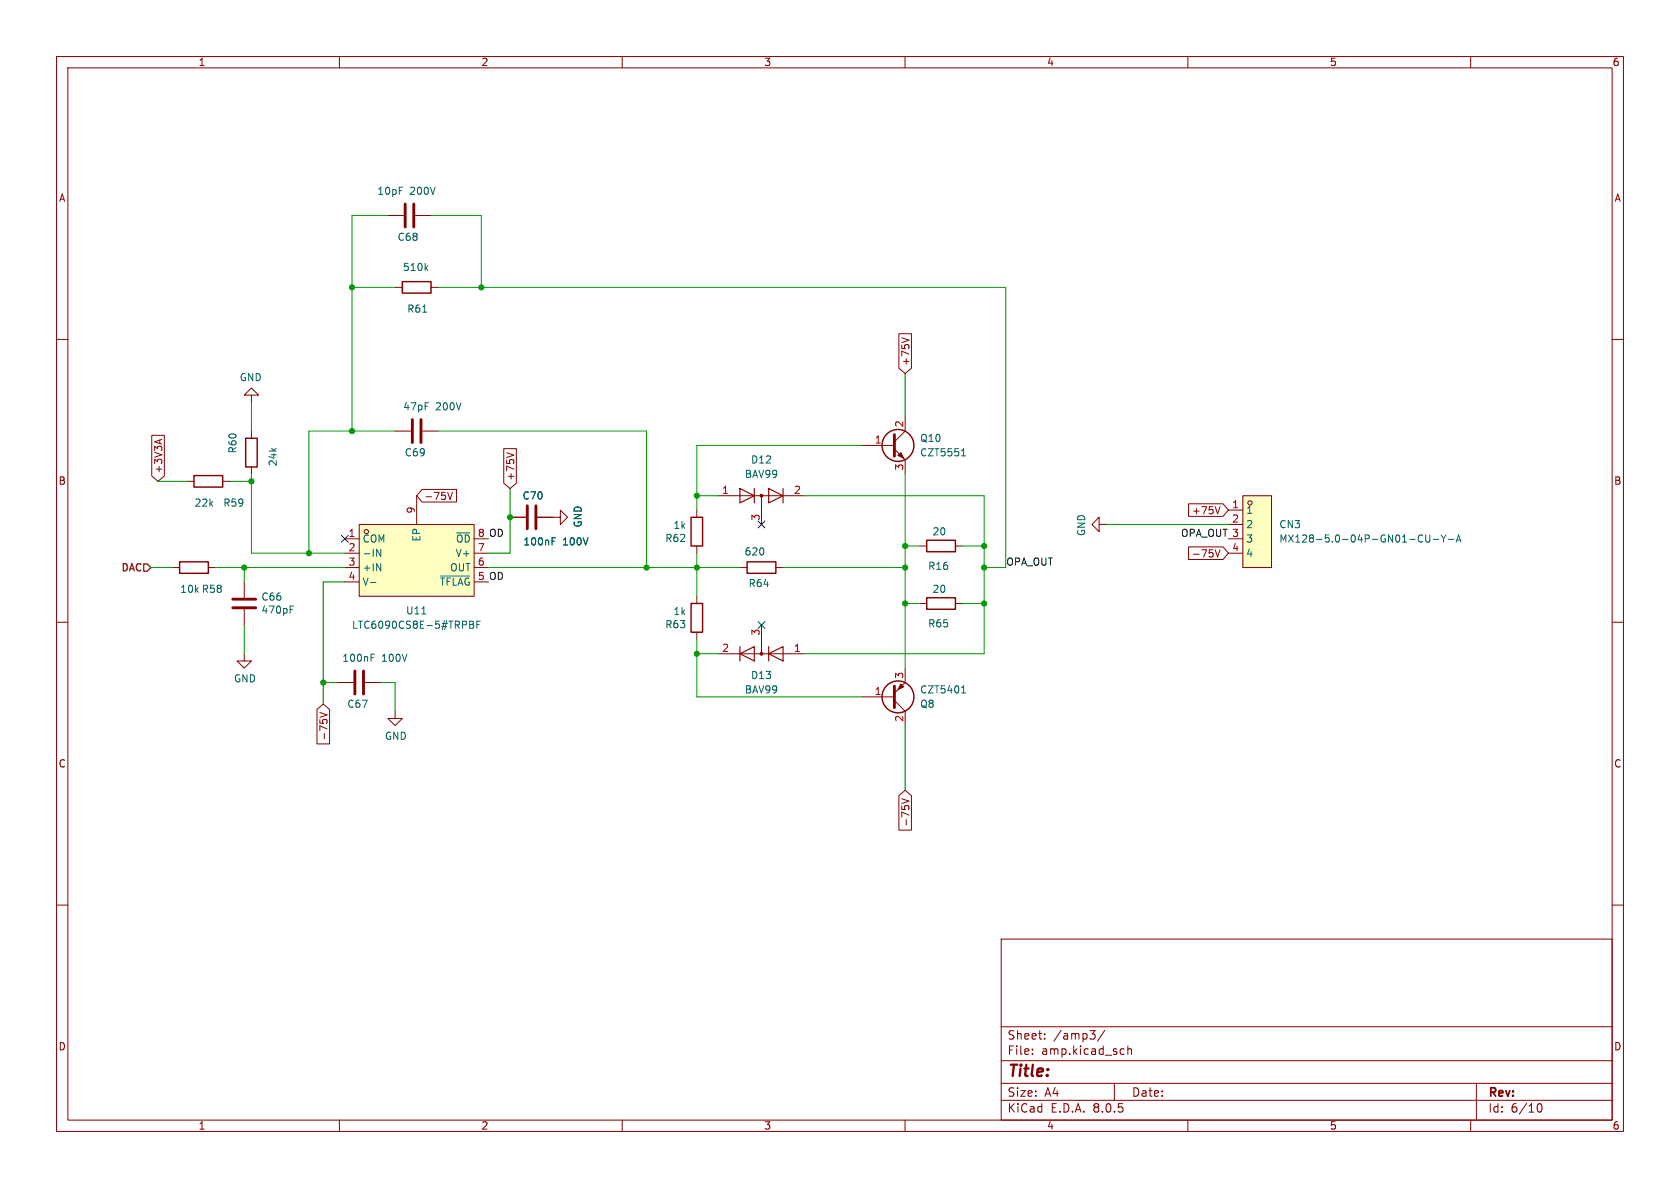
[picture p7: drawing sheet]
<svg xmlns="http://www.w3.org/2000/svg" width="297mm" height="210mm" viewBox="0 0 297 210" stroke-linecap="round" stroke-linejoin="round" font-family="sans-serif">
<g fill="none" stroke="#840000" stroke-width=".18">
<path d="M10 10h277v190h-277zM12 12h273v186h-273zM60 10v2M110 10v2M160 10v2M210 10v2M260 10v2M10 60h2M285 60h2M10 110h2M285 110h2M10 160h2"/>
<path d="M285 160h2M177 166h108v32h-108zM60 198v2M110 198v2M160 198v2M177 194.5h108M177 191.5h108M177 187.5h108M177 181.5h108M182.5 186.3v.1M182.5 185.5v.1M184.7 183.6v.1"/>
<path d="M184.7 182.8v.1M192.7 182.2h.9l-.5 .6M193.3 182.8l.3 .3v.3l-.3 .3M195.3 182.1l-1.3 2M197 191.5v3M198.6 185.4l.1 .1M198.7 186.3l-.1 .1M199.4 184.9v1.5M199.4 185.5l.2-.1 .4 .1v.9M210 198v2M260 198v2M261 191.5v6.5"/>
<path d="M271.7 195.7l.2-.5 .2-.1a.8 .8 0 0 1 .5 .7 .8 .8 0 0 1-.5 .8l-.2-.1-.2-.5"/>
</g>
<path d="M63.5 92.7h20.3v12.7h-20.3z" fill="#ffffc2"/>
<g fill="none" stroke="#840000" stroke-width=".18">
<path d="M44.4 69.9h1.3l-1.3-1.3-1.2 1.3h1.2v1.2M69.8 76.2h2.8M74.7 76.2h2.8M33 85.1h1.3M39.4 85.1h1.2M61 95.3h2.5M61 97.8h2.5M63.5 92.7h20.3v12.7h-20.3zM73.7 87.6v5.1M83.8 95.3h2.6M83.8 97.8h2.6M123.2 90.2v1.2"/>
<path d="M123.2 96.5v1.3M127 87.6h15.2M134.6 87.6v5.1M162.6 96.5h1.2M168.9 96.5h1.3M30.5 100.3h1.2M36.8 100.3h1.3M43.2 115.6v1.2h1.2l-1.2 1.3-1.3-1.3h1.3M43.2 102.9v2.8M43.2 107.7v2.8M61 100.3h2.5M61 102.9h2.5"/>
<path d="M83.8 100.3h2.6M83.8 102.9h2.6M123.2 105.4v1.3M123.2 111.8v1.2M127 115.6h15.2M130.8 100.3h1.3M134.6 110.5v5.1M137.2 100.3h1.2M162.6 106.7h1.2M168.9 106.7h1.3"/>
<circle cx="64.8" cy="94" r=".38"/>
</g>
<path d="M66.6 97.1l.7 1.3v-1.3M66.6 99.6l.7 1.3v-1.3M51.3 107.7h.4M51.3 107.1h.6M65.5 103h1M74.6 108.5h.7M77.9 101.8h5.2M83 109.8h.5l.2 .2-.2 .4 .2 .1 .1 .3-.3 .3h-.5zM83 110.4h.5M84.3 110.4h.4M84.9 109.8h-.6v1.3" fill="none" stroke="#006464" stroke-width=".18"/>
<path d="M72.9 74.2v4M74.4 74.2v4M41.1 107.4h4.1M41.1 105.9h4.1" fill="none" stroke="#840000" stroke-width=".51"/>
<path d="M130.8 86.4l2.5 1.2-2.5 1.3zM133.3 86.4v2.5M135.9 86.4l2.5 1.2-2.5 1.3zM138.4 86.4v2.5M130.8 114.3v2.5M130.8 115.6l2.5-1.3v2.5zM135.9 114.3v2.5M135.9 115.6l2.5-1.3v2.5z" fill="none" stroke="#840000" stroke-width=".2"/>
<g fill="#840000" stroke="#840000" stroke-width=".18">
<circle cx="134.6" cy="115.6" r=".25"/>
<circle cx="134.6" cy="87.6" r=".25"/>
</g>
<path d="M31.7 99.3h5.1v2h-5.1zM34.3 84.1h5.1v2h-5.1zM122.2 91.4h2v5.1h-2zM132.1 99.3h5.1v2h-5.1zM163.8 95.5h5.1v2h-5.1zM122.2 106.7h2v5.1h-2zM163.8 105.7h5.1v2h-5.1z" fill="none" stroke="#840000" stroke-width=".25"/>
<path d="M219.7 87.6h5.1v12.7h-5.1z" fill="#ffffc2"/>
<g fill="none" stroke="#840000" stroke-width=".18">
<path d="M68.6 38.1h2.8M73.4 38.1h2.8M69.8 50.8h1.3M76.2 50.8h1.3M158.9 59h2.2v6.1l-1.1 .9-1.1-.9zM159.4 59.7l1.3 .4M26.8 77h2.3v7.1l-1.2 1-1.1-1zM28.2 77.8v.6M28.6 77.7l-1.3 .4M44.4 76.2v1.3M89.1 79.3h2.2v6.1l-1.1 1-1.1-1zM152.4 78.7h5.7"/>
<path d="M158.1 79.4l1.9 1.9v2.5M160 73.7v2.5l-1.9 1.9M44.4 82.6v1.2M74.6 86.5h6.1v2.2h-6.1l-.9-1.1zM79.1 87l.5 1.3 .4-1.3M89.6 80l1.2 .5M90.2 91.4h2.8M95 91.4h4.1v-1.2l1.2 1.2-1.2 1.3v-1.3M194.3 92.7v-1.3l-1.3 1.3 1.3 1.3v-1.3h1.3M210.1 96.7h6.1l1 1.1-1 1.1h-6.1zM210.1 89.1h6.1l1 1.1-1 1.1h-6.1zM214.8 97.2l.5 1.3 .4-1.3"/>
<path d="M215.7 89.6l-.4 1.2M217.2 90.2h2.5M217.2 92.7h2.5M217.2 95.3h2.5M217.2 97.8h2.5M219.7 87.6h5.1v12.7h-5.1zM160 118.1v2.6l-1.9 1.9M56 125.4l1.1-.9 1.2 .9v6.1h-2.3zM56.6 126l1.2 .4-1.2 .4M59.7 120.7h2.8M64.5 120.7h2.8M69.8 125.7v1.3h1.3l-1.3 1.3-1.2-1.3h1.2"/>
<path d="M152.4 123.2h5.7M158.1 123.8l1.9 1.9v2.6M158.9 140.7l1.1-1 1.1 1v6h-2.2zM159.4 141.2l1.3 .4-1.3 .4"/>
<circle cx="221" cy="88.9" r=".38"/>
</g>
<g fill="none" stroke="#006464" stroke-width=".18">
<path d="M74.7 55.2h.7M75.3 47.3l.3 .5M75.6 47l-.4 .5M170.1 79.6l.3-.3v1.3M97.6 95.7h.4M97.6 95.1h.6M170 80.6h.7M250.8 95.6l.3 .2 .4-.1M251.5 94.7l-.4-.1-.3 .1M252.1 94.6v1l.2 .2h.4l.1-.2v-1M253.4 95.3h1M254.8 94.6l.4 .6"/>
<path d="M255.2 95.2v.6M255.6 94.6l-.4 .6M256 95.3h1M257.4 95.8l.5-1.2 .4 1.2M257.6 95.5h.6M65.6 116.2h.4M65.6 115.6h.6M170 122.5h.7M170.1 121.5l.3-.3v1.3"/>
</g>
<path d="M71.6 36.1v4M73.2 36.1v4M158.1 76.8v3.8M93.2 89.4v4.1M94.7 89.4v4.1M62.7 118.6v4.1M64.3 118.6v4.1M158.1 121.3v3.8" fill="none" stroke="#840000" stroke-width=".51"/>
<g fill="#840000" stroke="#840000" stroke-width=".18">
<path d="M158.7 80.5l.6-.5 .5 1z"/>
<path d="M159.3 120.9l.5 .5-1.1 .5z"/>
</g>
<g fill="none" stroke="#840000" stroke-width=".25">
<path d="M71.1 49.8h5.1v2h-5.1zM43.4 77.5h2.1v5.1h-2.1z"/>
<circle cx="158.7" cy="78.7" r="2.82"/>
<circle cx="158.7" cy="123.2" r="2.82"/>
</g>
<path d="M25.4 99.7h.6l.7 .6-.7 .7h-.6z" fill="none" stroke="#725600" stroke-width=".25"/>
<g fill="none" stroke="#009600" stroke-width=".18">
<path d="M68.6 38.1h-6.4v38.1M76.2 38.1h8.9v12.7M62.2 50.8h7.6M77.5 50.8h100.3v49.5h-3.8M44.4 71.1v5.1M69.8 76.2h-15.2v21.6M77.5 76.2h36.8v24.1M152.4 78.7h-29.2v11.5M27.9 85.1h5.1M40.6 85.1h3.8M44.4 83.8v14h16.6M123.2 87.6h3.8"/>
<path d="M123.2 97.8v7.6M142.2 87.6h31.8v28h-31.8M160 83.8v34.3M160 96.5h2.6M170.2 96.5h3.8M195.6 92.7h21.6M26.7 100.3h3.8M38.1 100.3h22.9M43.2 100.3v2.6M43.2 110.5v5.1M86.4 100.3h44.4M123.2 113v10.2h29.2"/>
<path d="M123.2 115.6h3.8M138.4 100.3h21.6M160 106.7h2.6M170.2 106.7h3.8M67.3 120.7h2.5v5"/>
</g>
<path d="M160 66v7.7M90.2 86.4v11.4h-3.8M61 102.9h-3.9v21.6M57.1 120.7h2.6M160 128.3v11.4" fill="none" stroke="#009600" stroke-width=".2"/>
<path d="M60.4 94.6l1.2 1.3M61.6 94.6l-1.2 1.3M134 92.1l1.2 1.2M135.2 92.1l-1.2 1.2M134 109.9l1.2 1.2M135.2 109.9l-1.2 1.2" fill="none" stroke="#000084" stroke-width=".18"/>
<g fill="#009600" stroke="#009600" stroke-width=".18">
<circle cx="114.3" cy="100.3" r=".46"/>
<circle cx="62.2" cy="76.2" r=".46"/>
<circle cx="85.1" cy="50.8" r=".46"/>
<circle cx="62.2" cy="50.8" r=".46"/>
<circle cx="90.2" cy="91.4" r=".46"/>
<circle cx="123.2" cy="115.6" r=".46"/>
<circle cx="123.2" cy="87.6" r=".46"/>
<circle cx="123.2" cy="100.3" r=".46"/>
<circle cx="160" cy="96.5" r=".46"/>
<circle cx="160" cy="106.7" r=".46"/>
<circle cx="160" cy="100.3" r=".46"/>
<circle cx="174" cy="100.3" r=".46"/>
<circle cx="174" cy="106.7" r=".46"/>
<circle cx="174" cy="96.5" r=".46"/>
<circle cx="43.2" cy="100.3" r=".46"/>
<circle cx="54.6" cy="97.8" r=".46"/>
<circle cx="44.4" cy="85.1" r=".46"/>
<circle cx="57.1" cy="120.7" r=".46"/>
</g>
<text font-size="2.8" fill="#840000" x="178" y="190.9">Title:</text>
<g font-size="2.1" fill="#840000">
<text x="178" y="184">Sheet:</text>
<text x="186.2" y="184">/amp3/</text>
<text x="178" y="186.7">File:</text>
<text x="184.1" y="186.7">amp.kicad_sch</text>
<text x="178" y="196.9">KiCad</text>
<text x="178" y="194.1">Size:</text>
<text x="184.7" y="194.1">A4</text>
<text x="185.7" y="196.9">E.D.A.</text>
<text x="193.3" y="196.9">8.0.5</text>
<text x="200" y="194.1">Date:</text>
<text x="263" y="194.3">Rev:</text>
<text x="263" y="196.9">Id:</text>
<text x="267.1" y="196.9">6/10</text>
</g>
<g font-size="1.8" fill="#840000">
<text x="35" y="11.9">1</text>
<text x="85" y="11.9">2</text>
<text x="135" y="11.9">3</text>
<text x="185" y="11.9">4</text>
<text x="235" y="11.9">5</text>
<text x="285" y="11.9">6</text>
<text x="10.3" y="35.9">A</text>
<text x="285.3" y="35.9">A</text>
<text x="161" y="64.8" transform="rotate(-90 161 64.8)">+75V</text>
<text x="28.9" y="83.8" transform="rotate(-90 28.9 83.8)">+3V3A</text>
<text x="10.3" y="85.9">B</text>
<text x="74.9" y="88.6">-75V</text>
<text x="91.1" y="85.1" transform="rotate(-90 91.1 85.1)">+75V</text>
<text x="285.3" y="85.9">B</text>
<text x="210.6" y="91.1">+75V</text>
<text x="210.6" y="98.7">-75V</text>
<text x="58.1" y="131" transform="rotate(-90 58.1 131)">-75V</text>
<text x="10.3" y="135.9">C</text>
<text x="285.3" y="135.9">C</text>
<text x="161" y="146.3" transform="rotate(-90 161 146.3)">-75V</text>
<text x="10.3" y="185.9">D</text>
<text x="285.3" y="185.9">D</text>
<text x="35" y="199.9">1</text>
<text x="85" y="199.9">2</text>
<text x="135" y="199.9">3</text>
<text x="185" y="199.9">4</text>
<text x="235" y="199.9">5</text>
<text x="285" y="199.9">6</text>
</g>
<g font-size="1.8" fill="#006464">
<text x="66.6" y="34.6">10pF</text>
<text x="72.4" y="34.6">200V</text>
<text x="70.2" y="42.8">C68</text>
<text x="71.1" y="48.1">510k</text>
<text x="71.9" y="55.5">R61</text>
<text x="42.3" y="67.6">GND</text>
<text x="71.2" y="72.7">47pF</text>
<text x="77" y="72.7">200V</text>
<text x="42" y="80.3" transform="rotate(-90 42 80.3)">R60</text>
<text x="49.1" y="82.5" transform="rotate(-90 49.1 82.5)">24k</text>
<text x="71.5" y="80.9">C69</text>
<text x="132.7" y="82.1">D12</text>
<text x="162.6" y="78.3">Q10</text>
<text x="162.6" y="80.9">CZT5551</text>
<text x="34.3" y="89.8">22k</text>
<text x="39.4" y="89.8">R59</text>
<text x="92.3" y="88.5">C70</text>
<text x="131.6" y="84.7">BAV99</text>
<text x="74.5" y="95.8" transform="rotate(-90 74.5 95.8)">EP</text>
<text x="103" y="93.3" transform="rotate(-90 103 93.3)">GND</text>
<text x="119" y="93.7">1k</text>
<text x="164.8" y="94.8">20</text>
<text x="192" y="94.9" transform="rotate(-90 192 94.9)">GND</text>
<text x="220.2" y="91">1</text>
<text x="220.2" y="93.6">2</text>
<text x="226.1" y="93.6">CN3</text>
<text x="64" y="96.1">COM</text>
<text x="64" y="98.7">-IN</text>
<text x="64" y="101.2">+IN</text>
<text x="79.5" y="101.2">OUT</text>
<text x="80.4" y="98.7">V+</text>
<text x="80.5" y="96.1">~{OD}</text>
<text x="92.4" y="96.6">100nF</text>
<text x="99.5" y="96.6">100V</text>
<text x="117.5" y="96">R62</text>
<text x="131.5" y="98.4">620</text>
<text x="164" y="100.9">R16</text>
<text x="220.2" y="96.1">3</text>
<text x="220.2" y="98.7">4</text>
<text x="226.1" y="96.1">MX128-5.0-04P-GN01-CU-Y-A</text>
<text x="31.8" y="105">10k R58</text>
<text x="46.1" y="106.4">C66</text>
<text x="64" y="103.7">V-</text>
<text x="77.7" y="103.7">~{TFLAG}</text>
<text x="132.2" y="104">R64</text>
<text x="164.8" y="105">20</text>
<text x="46.1" y="108.7">470pF</text>
<text x="62.1" y="111.4">LTC6090CS8E-5#TRPBF</text>
<text x="71.7" y="108.8">U11</text>
<text x="117.5" y="111.3">R63</text>
<text x="119" y="108.9">1k</text>
<text x="164" y="111.1">R65</text>
<text x="60.4" y="117.2">100nF</text>
<text x="67.5" y="117.2">100V</text>
<text x="41.3" y="120.8">GND</text>
<text x="61.3" y="125.3">C67</text>
<text x="131.6" y="122.8">BAV99</text>
<text x="132.7" y="120.2">D13</text>
<text x="162.6" y="122.8">CZT5401</text>
<text x="162.6" y="125.3">Q8</text>
<text x="67.9" y="131">GND</text>
</g>
<g font-size="1.8" fill="#a90000">
<text x="159.8" y="75.6" transform="rotate(-90 159.8 75.6)">2</text>
<text x="154.6" y="78.5">1</text>
<text x="159.8" y="83.3" transform="rotate(-90 159.8 83.3)">3</text>
<text x="127.6" y="87.4">1</text>
<text x="140.3" y="87.4">2</text>
<text x="217.7" y="89.9">1</text>
<text x="61.5" y="95">1</text>
<text x="73.4" y="90.9" transform="rotate(-90 73.4 90.9)">9</text>
<text x="134.4" y="92.1" transform="rotate(-90 134.4 92.1)">3</text>
<text x="217.7" y="92.5">2</text>
<text x="61.5" y="97.5">2</text>
<text x="61.5" y="100.1">3</text>
<text x="84.4" y="100.1">6</text>
<text x="84.4" y="97.5">7</text>
<text x="217.7" y="97.5">4</text>
<text x="61.5" y="102.6">4</text>
<text x="134.4" y="112.5" transform="rotate(-90 134.4 112.5)">3</text>
<text x="127.6" y="115.3">2</text>
<text x="140.3" y="115.3">1</text>
<text x="154.6" y="122.9">1</text>
<text x="159.8" y="120.1" transform="rotate(-90 159.8 120.1)">3</text>
<text x="159.8" y="127.7" transform="rotate(-90 159.8 127.7)">2</text>
</g>
<g font-size="1.8" fill="#0f0f0f">
<text x="84.4" y="95">8 OD</text>
<text x="208.7" y="95">OPA_OUT 3</text>
<text x="177.8" y="100.1">OPA_OUT</text>
<text x="84.4" y="102.6">5 OD</text>
</g>
<text font-size="1.8" fill="#725600" x="21.2" y="101.3">DAC</text>
</svg>
